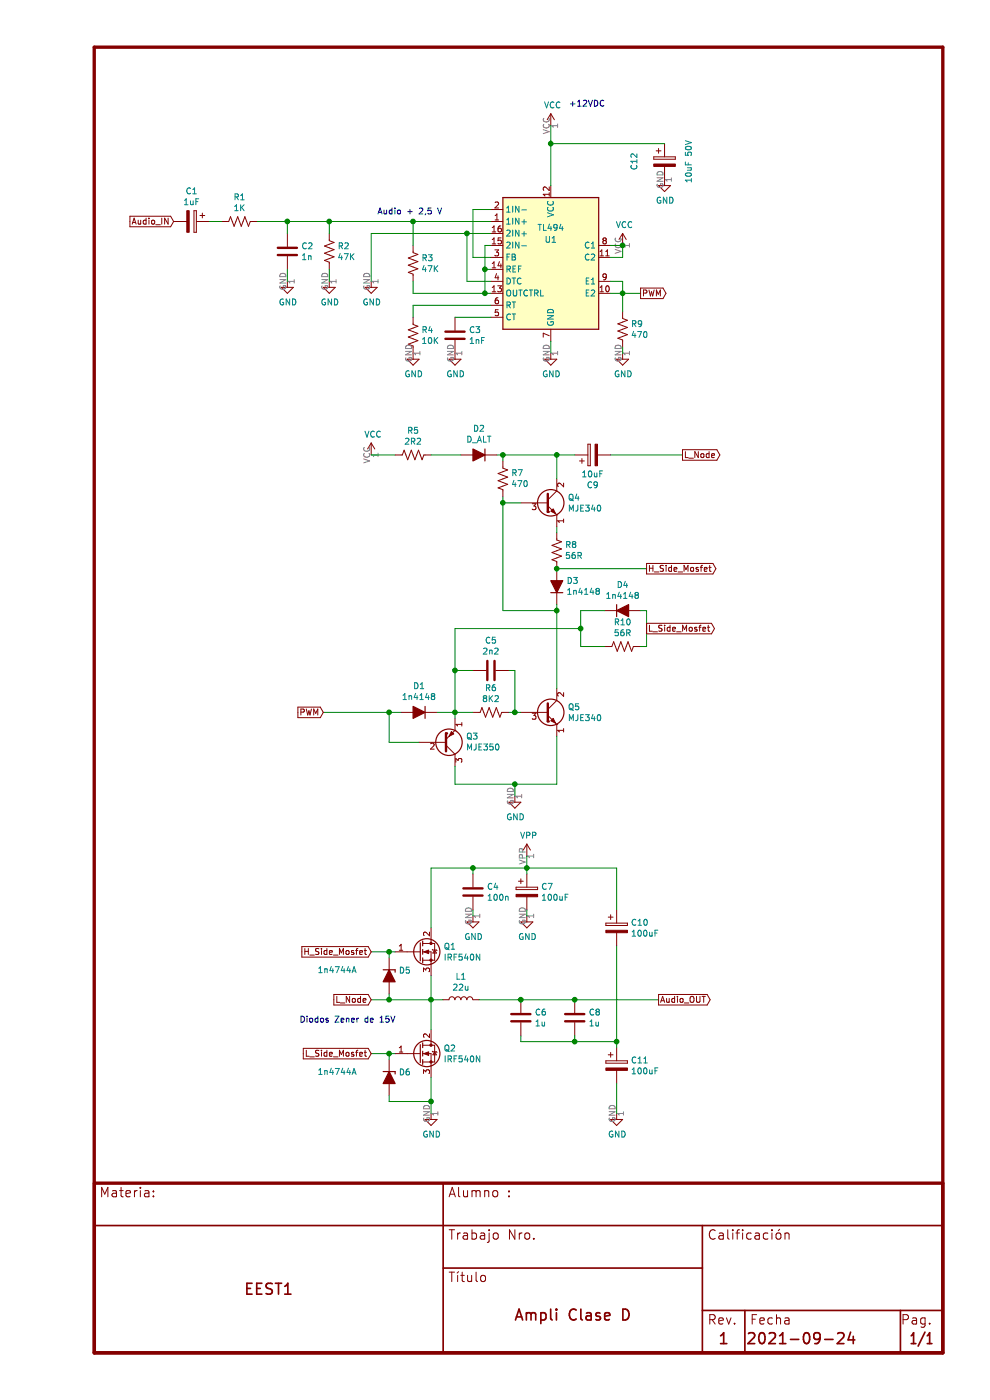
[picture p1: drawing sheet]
EESchema Schematic File Version 4
EELAYER 30 0
EELAYER END
$Descr A4 8268 11693 portrait
encoding utf-8
Sheet 1 1
Title "Ampli Clase D"
Date "2021-09-24"
Rev "1"
Comp "EEST1"
Comment1 ""
Comment2 ""
Comment3 ""
Comment4 ""
$EndDescr
$Comp
L Device:R_US R9
U 1 1
P 5200 2750
F 0 "R9" H 5268 2796 50  0000 L CNN
F 1 "470" H 5268 2705 50  0000 L CNN
F 2 "" V 5240 2740 50  0001 C CNN
F 3 "~" H 5200 2750 50  0001 C CNN
	1    5200 2750
	1    0    0    -1  
$EndComp
$Comp
L Device:CP C9
U 1 1
P 4950 3800
F 0 "C9" V 4695 3800 50  0000 C CNN
F 1 "10uF" V 4786 3800 50  0000 C CNN
F 2 "" H 4988 3650 50  0001 C CNN
F 3 "~" H 4950 3800 50  0001 C CNN
	1    4950 3800
	0    -1   -1   0   
$EndComp
$Comp
L Transistor_FET:IRF540N Q1
U 1 1
P 3500 7950
F 0 "Q1" H 3704 7996 50  0000 L CNN
F 1 "IRF540N" H 3704 7905 50  0000 L CNN
F 2 "Package_TO_SOT_THT:TO-220-3_Vertical" H 3750 7875 50  0001 L CIN
F 3 "http://www.irf.com/product-info/datasheets/data/irf540n.pdf" H 3500 7950 50  0001 L CNN
	1    3500 7950
	1    0    0    -1  
$EndComp
$Comp
L Device:Q_PNP_EBC Q3
U 1 1
P 3700 6200
F 0 "Q3" H 3891 6154 50  0000 L CNN
F 1 "MJE350" H 3891 6245 50  0000 L CNN
F 2 "" H 3900 6300 50  0001 C CNN
F 3 "~" H 3700 6200 50  0001 C CNN
	1    3700 6200
	1    0    0    1   
$EndComp
$Comp
L Device:CP C1
U 1 1
P 1600 1850
F 0 "C1" V 1345 1850 50  0000 C CNN
F 1 "1uF" V 1436 1850 50  0000 C CNN
F 2 "" H 1638 1700 50  0001 C CNN
F 3 "~" H 1600 1850 50  0001 C CNN
	1    1600 1850
	0    1    1    0   
$EndComp
$Comp
L Device:R_US R1
U 1 1
P 2000 1850
F 0 "R1" V 1795 1850 50  0000 C CNN
F 1 "1K" V 1886 1850 50  0000 C CNN
F 2 "" V 2040 1840 50  0001 C CNN
F 3 "~" H 2000 1850 50  0001 C CNN
	1    2000 1850
	0    1    1    0   
$EndComp
$Comp
L Device:C C2
U 1 1
P 2400 2100
F 0 "C2" H 2515 2146 50  0000 L CNN
F 1 "1n" H 2515 2055 50  0000 L CNN
F 2 "" H 2438 1950 50  0001 C CNN
F 3 "~" H 2400 2100 50  0001 C CNN
	1    2400 2100
	1    0    0    -1  
$EndComp
$Comp
L Device:R_US R2
U 1 1
P 2750 2100
F 0 "R2" H 2818 2146 50  0000 L CNN
F 1 "47K" H 2818 2055 50  0000 L CNN
F 2 "" V 2790 2090 50  0001 C CNN
F 3 "~" H 2750 2100 50  0001 C CNN
	1    2750 2100
	1    0    0    -1  
$EndComp
Wire Wire Line
	1750 1850 1850 1850
Wire Wire Line
	2150 1850 2400 1850
Connection ~ 3450 1850
Wire Wire Line
	3950 1750 3950 2150
Wire Wire Line
	3900 2350 3900 1950
$Comp
L Device:CP C12
U 1 1
P 5550 1350
F 0 "C12" V 5295 1350 50  0000 C CNN
F 1 "10uF 50V" V 5750 1350 50  0000 C CNN
F 2 "" H 5588 1200 50  0001 C CNN
F 3 "~" H 5550 1350 50  0001 C CNN
	1    5550 1350
	1    0    0    -1  
$EndComp
Wire Wire Line
	5100 2050 5200 2050
Wire Wire Line
	5200 2050 5200 2150
Wire Wire Line
	5200 2150 5100 2150
Wire Wire Line
	5100 2350 5200 2350
Wire Wire Line
	5200 2350 5200 2450
Wire Wire Line
	5200 2450 5100 2450
$Comp
L power:GND #PWR0101
U 1 1
P 5200 2950
F 0 "#PWR0101" H 5200 2700 50  0001 C CNN
F 1 "GND" H 5205 2777 50  0000 C CNN
F 2 "" H 5200 2950 50  0001 C CNN
F 3 "" H 5200 2950 50  0001 C CNN
	1    5200 2950
	1    0    0    -1  
$EndComp
$Comp
L power:GND #PWR0102
U 1 1
P 4600 2950
F 0 "#PWR0102" H 4600 2700 50  0001 C CNN
F 1 "GND" H 4605 2777 50  0000 C CNN
F 2 "" H 4600 2950 50  0001 C CNN
F 3 "" H 4600 2950 50  0001 C CNN
	1    4600 2950
	1    0    0    -1  
$EndComp
Wire Wire Line
	5200 2600 5200 2450
Connection ~ 5200 2450
Wire Wire Line
	4600 2850 4600 2950
Wire Wire Line
	5200 2950 5200 2900
Wire Wire Line
	4050 2050 4100 2050
Wire Wire Line
	4050 2250 4100 2250
Wire Wire Line
	4050 2450 4100 2450
Connection ~ 4050 2250
$Comp
L Device:R_US R3
U 1 1
P 3450 2200
F 0 "R3" H 3518 2246 50  0000 L CNN
F 1 "47K" H 3518 2155 50  0000 L CNN
F 2 "" V 3490 2190 50  0001 C CNN
F 3 "~" H 3450 2200 50  0001 C CNN
	1    3450 2200
	1    0    0    -1  
$EndComp
Wire Wire Line
	3450 2050 3450 1850
$Comp
L power:GND #PWR0103
U 1 1
P 3100 2350
F 0 "#PWR0103" H 3100 2100 50  0001 C CNN
F 1 "GND" H 3105 2177 50  0000 C CNN
F 2 "" H 3100 2350 50  0001 C CNN
F 3 "" H 3100 2350 50  0001 C CNN
	1    3100 2350
	1    0    0    -1  
$EndComp
Wire Wire Line
	3100 2350 3100 1950
Wire Wire Line
	3100 1950 3900 1950
$Comp
L power:VCC #PWR0104
U 1 1
P 4600 1050
F 0 "#PWR0104" H 4600 900 50  0001 C CNN
F 1 "VCC" H 4615 1223 50  0000 C CNN
F 2 "" H 4600 1050 50  0001 C CNN
F 3 "" H 4600 1050 50  0001 C CNN
	1    4600 1050
	1    0    0    -1  
$EndComp
Text GLabel 1450 1850 0    50   Input ~ 0
Audio_IN
Text GLabel 5350 2450 2    50   Output ~ 0
PWM
$Comp
L Device:R_US R6
U 1 1
P 4100 5950
F 0 "R6" V 3895 5950 50  0000 C CNN
F 1 "8K2" V 3986 5950 50  0000 C CNN
F 2 "" V 4140 5940 50  0001 C CNN
F 3 "~" H 4100 5950 50  0001 C CNN
	1    4100 5950
	0    1    1    0   
$EndComp
$Comp
L Device:Q_NPN_ECB Q5
U 1 1
P 4550 5950
F 0 "Q5" H 4741 5996 50  0000 L CNN
F 1 "MJE340" H 4741 5905 50  0000 L CNN
F 2 "" H 4750 6050 50  0001 C CNN
F 3 "~" H 4550 5950 50  0001 C CNN
	1    4550 5950
	1    0    0    -1  
$EndComp
$Comp
L Device:C C5
U 1 1
P 4100 5600
F 0 "C5" V 3848 5600 50  0000 C CNN
F 1 "2n2" V 3939 5600 50  0000 C CNN
F 2 "" H 4138 5450 50  0001 C CNN
F 3 "~" H 4100 5600 50  0001 C CNN
	1    4100 5600
	0    1    1    0   
$EndComp
$Comp
L power:GND #PWR0105
U 1 1
P 4300 6650
F 0 "#PWR0105" H 4300 6400 50  0001 C CNN
F 1 "GND" H 4305 6477 50  0000 C CNN
F 2 "" H 4300 6650 50  0001 C CNN
F 3 "" H 4300 6650 50  0001 C CNN
	1    4300 6650
	1    0    0    -1  
$EndComp
$Comp
L Device:D_ALT D1
U 1 1
P 3500 5950
F 0 "D1" H 3500 5733 50  0000 C CNN
F 1 "1n4148" H 3500 5824 50  0000 C CNN
F 2 "" H 3500 5950 50  0001 C CNN
F 3 "~" H 3500 5950 50  0001 C CNN
	1    3500 5950
	-1   0    0    1   
$EndComp
Wire Wire Line
	3500 6200 3250 6200
Wire Wire Line
	3250 6200 3250 5950
Wire Wire Line
	3250 5950 3350 5950
Wire Wire Line
	3650 5950 3800 5950
Wire Wire Line
	3800 6000 3800 5950
Connection ~ 3800 5950
Wire Wire Line
	3800 5950 3950 5950
Wire Wire Line
	4650 6150 4650 6550
Wire Wire Line
	4650 6550 4300 6550
Wire Wire Line
	3800 6550 3800 6400
Wire Wire Line
	4300 6650 4300 6550
Connection ~ 4300 6550
$Comp
L Device:Q_NPN_ECB Q4
U 1 1
P 4550 4200
F 0 "Q4" H 4741 4246 50  0000 L CNN
F 1 "MJE340" H 4741 4155 50  0000 L CNN
F 2 "" H 4750 4300 50  0001 C CNN
F 3 "~" H 4550 4200 50  0001 C CNN
	1    4550 4200
	1    0    0    -1  
$EndComp
$Comp
L Device:D_ALT D3
U 1 1
P 4650 4900
F 0 "D3" V 4696 4820 50  0000 R CNN
F 1 "1n4148" V 4605 4820 50  0000 R CNN
F 2 "" H 4650 4900 50  0001 C CNN
F 3 "~" H 4650 4900 50  0001 C CNN
	1    4650 4900
	0    -1   -1   0   
$EndComp
$Comp
L Device:R_US R8
U 1 1
P 4650 4600
F 0 "R8" H 4582 4554 50  0000 R CNN
F 1 "56R" H 4582 4645 50  0000 R CNN
F 2 "" V 4690 4590 50  0001 C CNN
F 3 "~" H 4650 4600 50  0001 C CNN
	1    4650 4600
	-1   0    0    1   
$EndComp
Wire Wire Line
	4650 4400 4650 4450
Wire Wire Line
	3800 5600 3800 5950
Wire Wire Line
	3800 5600 3950 5600
Wire Wire Line
	4650 5050 4650 5100
Wire Wire Line
	4250 5600 4300 5600
Wire Wire Line
	4300 5600 4300 5950
Wire Wire Line
	4300 5950 4350 5950
Wire Wire Line
	4250 5950 4300 5950
Connection ~ 4300 5950
Wire Wire Line
	3800 6550 4300 6550
Connection ~ 4650 5100
Wire Wire Line
	4650 5100 4650 5750
$Comp
L Device:R_US R5
U 1 1
P 3450 3800
F 0 "R5" V 3245 3800 50  0000 C CNN
F 1 "2R2" V 3336 3800 50  0000 C CNN
F 2 "" V 3490 3790 50  0001 C CNN
F 3 "~" H 3450 3800 50  0001 C CNN
	1    3450 3800
	0    1    1    0   
$EndComp
$Comp
L Device:D_ALT D2
U 1 1
P 4000 3800
F 0 "D2" H 4000 3583 50  0000 C CNN
F 1 "D_ALT" H 4000 3674 50  0000 C CNN
F 2 "" H 4000 3800 50  0001 C CNN
F 3 "~" H 4000 3800 50  0001 C CNN
	1    4000 3800
	-1   0    0    1   
$EndComp
$Comp
L power:VCC #PWR0106
U 1 1
P 3100 3800
F 0 "#PWR0106" H 3100 3650 50  0001 C CNN
F 1 "VCC" H 3115 3973 50  0000 C CNN
F 2 "" H 3100 3800 50  0001 C CNN
F 3 "" H 3100 3800 50  0001 C CNN
	1    3100 3800
	1    0    0    -1  
$EndComp
Wire Wire Line
	4650 3800 4800 3800
Connection ~ 4650 3800
$Comp
L Transistor_FET:IRF540N Q2
U 1 1
P 3500 8800
F 0 "Q2" H 3704 8846 50  0000 L CNN
F 1 "IRF540N" H 3704 8755 50  0000 L CNN
F 2 "Package_TO_SOT_THT:TO-220-3_Vertical" H 3750 8725 50  0001 L CIN
F 3 "http://www.irf.com/product-info/datasheets/data/irf540n.pdf" H 3500 8800 50  0001 L CNN
	1    3500 8800
	1    0    0    -1  
$EndComp
Connection ~ 4650 4750
Text GLabel 5400 4750 2    50   Output ~ 0
H_Side_Mosfet
Connection ~ 3800 5600
Text GLabel 5400 5250 2    50   Output ~ 0
L_Side_Mosfet
Text GLabel 5700 3800 2    50   Output ~ 0
L_Node
Text GLabel 3100 7950 0    50   Input ~ 0
H_Side_Mosfet
Text GLabel 3100 8800 0    50   Input ~ 0
L_Side_Mosfet
Wire Wire Line
	3100 7950 3250 7950
Wire Wire Line
	3600 8600 3600 8350
Wire Wire Line
	3600 8350 3250 8350
Connection ~ 3600 8350
Wire Wire Line
	3600 8350 3600 8150
Text GLabel 3100 8350 0    50   Input ~ 0
L_Node
$Comp
L Device:R_US R10
U 1 1
P 5200 5400
F 0 "R10" V 4995 5400 50  0000 C CNN
F 1 "56R" V 5086 5400 50  0000 C CNN
F 2 "" V 5240 5390 50  0001 C CNN
F 3 "~" H 5200 5400 50  0001 C CNN
	1    5200 5400
	0    1    1    0   
$EndComp
$Comp
L Device:D_ALT D4
U 1 1
P 5200 5100
F 0 "D4" H 5200 5317 50  0000 C CNN
F 1 "1n4148" H 5200 5226 50  0000 C CNN
F 2 "" H 5200 5100 50  0001 C CNN
F 3 "~" H 5200 5100 50  0001 C CNN
	1    5200 5100
	1    0    0    -1  
$EndComp
Wire Wire Line
	3800 5250 3800 5600
Wire Wire Line
	5350 5100 5400 5100
Wire Wire Line
	5400 5100 5400 5400
Wire Wire Line
	5400 5400 5350 5400
Wire Wire Line
	5050 5100 4850 5100
Wire Wire Line
	4850 5100 4850 5250
Wire Wire Line
	4850 5400 5050 5400
Connection ~ 4850 5250
Wire Wire Line
	4850 5250 4850 5400
Wire Wire Line
	3800 5250 4850 5250
Wire Wire Line
	5700 3800 5100 3800
Wire Wire Line
	4650 4750 5400 4750
Wire Wire Line
	3250 5950 2700 5950
Connection ~ 3250 5950
Text GLabel 2700 5950 0    50   Input ~ 0
PWM
Wire Wire Line
	5350 2450 5200 2450
$Comp
L Device:L L1
U 1 1
P 3850 8350
F 0 "L1" V 4040 8350 50  0000 C CNN
F 1 "22u" V 3949 8350 50  0000 C CNN
F 2 "" H 3850 8350 50  0001 C CNN
F 3 "~" H 3850 8350 50  0001 C CNN
	1    3850 8350
	0    1    -1   0   
$EndComp
$Comp
L Device:C C6
U 1 1
P 4350 8500
F 0 "C6" H 4465 8546 50  0000 L CNN
F 1 "1u" H 4465 8455 50  0000 L CNN
F 2 "" H 4388 8350 50  0001 C CNN
F 3 "~" H 4350 8500 50  0001 C CNN
	1    4350 8500
	1    0    0    -1  
$EndComp
$Comp
L Device:C C8
U 1 1
P 4800 8500
F 0 "C8" H 4915 8546 50  0000 L CNN
F 1 "1u" H 4915 8455 50  0000 L CNN
F 2 "" H 4838 8350 50  0001 C CNN
F 3 "~" H 4800 8500 50  0001 C CNN
	1    4800 8500
	1    0    0    -1  
$EndComp
$Comp
L Device:C C4
U 1 1
P 3950 7450
F 0 "C4" H 4065 7496 50  0000 L CNN
F 1 "100n" H 4065 7405 50  0000 L CNN
F 2 "" H 3988 7300 50  0001 C CNN
F 3 "~" H 3950 7450 50  0001 C CNN
	1    3950 7450
	1    0    0    -1  
$EndComp
$Comp
L Device:CP C7
U 1 1
P 4400 7450
F 0 "C7" H 4518 7496 50  0000 L CNN
F 1 "100uF" H 4518 7405 50  0000 L CNN
F 2 "" H 4438 7300 50  0001 C CNN
F 3 "~" H 4400 7450 50  0001 C CNN
	1    4400 7450
	1    0    0    -1  
$EndComp
$Comp
L Device:CP C10
U 1 1
P 5150 7750
F 0 "C10" H 5268 7796 50  0000 L CNN
F 1 "100uF" H 5268 7705 50  0000 L CNN
F 2 "" H 5188 7600 50  0001 C CNN
F 3 "~" H 5150 7750 50  0001 C CNN
	1    5150 7750
	1    0    0    -1  
$EndComp
$Comp
L Device:CP C11
U 1 1
P 5150 8900
F 0 "C11" H 5268 8946 50  0000 L CNN
F 1 "100uF" H 5268 8855 50  0000 L CNN
F 2 "" H 5188 8750 50  0001 C CNN
F 3 "~" H 5150 8900 50  0001 C CNN
	1    5150 8900
	1    0    0    -1  
$EndComp
$Comp
L power:GND #PWR0107
U 1 1
P 4400 7650
F 0 "#PWR0107" H 4400 7400 50  0001 C CNN
F 1 "GND" H 4405 7477 50  0000 C CNN
F 2 "" H 4400 7650 50  0001 C CNN
F 3 "" H 4400 7650 50  0001 C CNN
	1    4400 7650
	1    0    0    -1  
$EndComp
$Comp
L power:GND #PWR0108
U 1 1
P 3950 7650
F 0 "#PWR0108" H 3950 7400 50  0001 C CNN
F 1 "GND" H 3955 7477 50  0000 C CNN
F 2 "" H 3950 7650 50  0001 C CNN
F 3 "" H 3950 7650 50  0001 C CNN
	1    3950 7650
	1    0    0    -1  
$EndComp
Wire Wire Line
	3950 7650 3950 7600
Wire Wire Line
	4400 7650 4400 7600
Wire Wire Line
	4400 7300 4400 7250
Wire Wire Line
	4400 7250 3950 7250
Wire Wire Line
	3600 7250 3600 7750
Wire Wire Line
	3950 7300 3950 7250
Connection ~ 3950 7250
Wire Wire Line
	3950 7250 3600 7250
Wire Wire Line
	3700 8350 3600 8350
Wire Wire Line
	4000 8350 4350 8350
Wire Wire Line
	4350 8350 4800 8350
Connection ~ 4350 8350
Wire Wire Line
	5150 7600 5150 7250
Wire Wire Line
	5150 7250 4400 7250
Connection ~ 4400 7250
Wire Wire Line
	5150 7900 5150 8700
Wire Wire Line
	5150 9050 5150 9300
$Comp
L power:GND #PWR0109
U 1 1
P 3600 9300
F 0 "#PWR0109" H 3600 9050 50  0001 C CNN
F 1 "GND" H 3605 9127 50  0000 C CNN
F 2 "" H 3600 9300 50  0001 C CNN
F 3 "" H 3600 9300 50  0001 C CNN
	1    3600 9300
	1    0    0    -1  
$EndComp
$Comp
L power:GND #PWR0110
U 1 1
P 5150 9300
F 0 "#PWR0110" H 5150 9050 50  0001 C CNN
F 1 "GND" H 5155 9127 50  0000 C CNN
F 2 "" H 5150 9300 50  0001 C CNN
F 3 "" H 5150 9300 50  0001 C CNN
	1    5150 9300
	1    0    0    -1  
$EndComp
Wire Wire Line
	3600 9300 3600 9200
$Comp
L power:VPP #PWR0111
U 1 1
P 4400 7150
F 0 "#PWR0111" H 4400 7000 50  0001 C CNN
F 1 "VPP" H 4415 7323 50  0000 C CNN
F 2 "" H 4400 7150 50  0001 C CNN
F 3 "" H 4400 7150 50  0001 C CNN
	1    4400 7150
	1    0    0    -1  
$EndComp
Wire Wire Line
	4400 7150 4400 7250
Wire Wire Line
	4350 8650 4350 8700
Wire Wire Line
	4350 8700 4800 8700
Connection ~ 5150 8700
Wire Wire Line
	5150 8700 5150 8750
Wire Wire Line
	4800 8650 4800 8700
Connection ~ 4800 8700
Wire Wire Line
	4800 8700 5150 8700
Wire Wire Line
	4800 8350 5500 8350
Connection ~ 4800 8350
Text GLabel 5500 8350 2    50   Output ~ 0
Audio_OUT
$Comp
L Device:R_US R7
U 1 1
P 4200 4000
F 0 "R7" H 4132 3954 50  0000 R CNN
F 1 "470" H 4132 4045 50  0000 R CNN
F 2 "" V 4240 3990 50  0001 C CNN
F 3 "~" H 4200 4000 50  0001 C CNN
	1    4200 4000
	-1   0    0    1   
$EndComp
Wire Wire Line
	4200 3850 4200 3800
Connection ~ 4200 3800
Wire Wire Line
	4200 3800 4150 3800
Wire Wire Line
	3600 3800 3850 3800
Wire Wire Line
	3100 3800 3300 3800
Wire Wire Line
	4200 3800 4650 3800
Wire Wire Line
	4200 4200 4200 4150
Wire Wire Line
	4200 4200 4350 4200
Wire Wire Line
	4200 5100 4200 4200
Wire Wire Line
	4200 5100 4650 5100
Connection ~ 4200 4200
Wire Wire Line
	4650 3800 4650 4000
Connection ~ 3900 1950
Wire Wire Line
	3450 2350 3450 2450
Wire Wire Line
	3450 2450 4050 2450
Connection ~ 4050 2450
$Comp
L power:GND #PWR0112
U 1 1
P 5550 1500
F 0 "#PWR0112" H 5550 1250 50  0001 C CNN
F 1 "GND" H 5555 1327 50  0000 C CNN
F 2 "" H 5550 1500 50  0001 C CNN
F 3 "" H 5550 1500 50  0001 C CNN
	1    5550 1500
	1    0    0    -1  
$EndComp
Wire Wire Line
	2400 1850 2400 1950
Wire Wire Line
	2400 1850 2750 1850
Wire Wire Line
	2750 1850 2750 1950
Connection ~ 2400 1850
Wire Wire Line
	2750 1850 3450 1850
Connection ~ 2750 1850
Wire Wire Line
	2750 2250 2750 2350
$Comp
L power:GND #PWR0113
U 1 1
P 2750 2350
F 0 "#PWR0113" H 2750 2100 50  0001 C CNN
F 1 "GND" H 2755 2177 50  0000 C CNN
F 2 "" H 2750 2350 50  0001 C CNN
F 3 "" H 2750 2350 50  0001 C CNN
	1    2750 2350
	1    0    0    -1  
$EndComp
$Comp
L power:GND #PWR0114
U 1 1
P 2400 2350
F 0 "#PWR0114" H 2400 2100 50  0001 C CNN
F 1 "GND" H 2405 2177 50  0000 C CNN
F 2 "" H 2400 2350 50  0001 C CNN
F 3 "" H 2400 2350 50  0001 C CNN
	1    2400 2350
	1    0    0    -1  
$EndComp
Wire Wire Line
	2400 2350 2400 2250
Wire Wire Line
	4100 2350 3900 2350
Wire Wire Line
	3950 2150 4100 2150
Wire Wire Line
	3900 1950 4100 1950
Wire Wire Line
	3450 1850 4100 1850
Wire Wire Line
	4100 1750 3950 1750
Wire Wire Line
	4050 2050 4050 2250
Wire Wire Line
	4050 2250 4050 2450
$Comp
L power:GND #PWR0115
U 1 1
P 3450 2950
F 0 "#PWR0115" H 3450 2700 50  0001 C CNN
F 1 "GND" H 3455 2777 50  0000 C CNN
F 2 "" H 3450 2950 50  0001 C CNN
F 3 "" H 3450 2950 50  0001 C CNN
	1    3450 2950
	1    0    0    -1  
$EndComp
$Comp
L power:GND #PWR0116
U 1 1
P 3800 2950
F 0 "#PWR0116" H 3800 2700 50  0001 C CNN
F 1 "GND" H 3805 2777 50  0000 C CNN
F 2 "" H 3800 2950 50  0001 C CNN
F 3 "" H 3800 2950 50  0001 C CNN
	1    3800 2950
	1    0    0    -1  
$EndComp
Wire Wire Line
	3800 2650 4100 2650
Wire Wire Line
	3450 2550 4100 2550
Wire Wire Line
	3450 2650 3450 2550
$Comp
L Device:R_US R4
U 1 1
P 3450 2800
F 0 "R4" H 3518 2846 50  0000 L CNN
F 1 "10K" H 3518 2755 50  0000 L CNN
F 2 "" V 3490 2790 50  0001 C CNN
F 3 "~" H 3450 2800 50  0001 C CNN
	1    3450 2800
	1    0    0    -1  
$EndComp
$Comp
L Regulator_Controller:TL494 U1
U 1 1
P 4600 2250
F 0 "U1" H 4600 2500 50  0000 C CNN
F 1 "TL494" H 4600 2600 50  0000 C CNN
F 2 "" H 4600 2250 50  0001 C CNN
F 3 "http://www.ti.com/lit/ds/symlink/tl494.pdf" H 4600 2250 50  0001 C CNN
	1    4600 2250
	1    0    0    -1  
$EndComp
$Comp
L Device:C C3
U 1 1
P 3800 2800
F 0 "C3" H 3915 2846 50  0000 L CNN
F 1 "1nF" H 3915 2755 50  0000 L CNN
F 2 "" H 3838 2650 50  0001 C CNN
F 3 "~" H 3800 2800 50  0001 C CNN
	1    3800 2800
	1    0    0    -1  
$EndComp
Wire Wire Line
	4600 1050 4600 1200
Wire Wire Line
	5550 1200 4600 1200
Connection ~ 4600 1200
Wire Wire Line
	4600 1200 4600 1550
$Comp
L power:VCC #PWR0117
U 1 1
P 5200 2050
F 0 "#PWR0117" H 5200 1900 50  0001 C CNN
F 1 "VCC" H 5215 2223 50  0000 C CNN
F 2 "" H 5200 2050 50  0001 C CNN
F 3 "" H 5200 2050 50  0001 C CNN
	1    5200 2050
	1    0    0    -1  
$EndComp
Connection ~ 5200 2050
Text Notes 3150 1800 0    50   ~ 0
Audio + 2,5 V
$Comp
L Device:D_Zener_ALT D5
U 1 1
P 3250 8150
F 0 "D5" V 3204 8229 50  0000 L CNN
F 1 "1n4744A" V 3200 7550 50  0000 L CNN
F 2 "" H 3250 8150 50  0001 C CNN
F 3 "~" H 3250 8150 50  0001 C CNN
	1    3250 8150
	0    1    1    0   
$EndComp
Wire Wire Line
	3100 8800 3250 8800
$Comp
L Device:D_Zener_ALT D6
U 1 1
P 3250 9000
F 0 "D6" V 3204 9079 50  0000 L CNN
F 1 "1n4744A" V 3200 8400 50  0000 L CNN
F 2 "" H 3250 9000 50  0001 C CNN
F 3 "~" H 3250 9000 50  0001 C CNN
	1    3250 9000
	0    1    1    0   
$EndComp
Wire Wire Line
	3250 8000 3250 7950
Connection ~ 3250 7950
Wire Wire Line
	3250 7950 3300 7950
Wire Wire Line
	3250 8300 3250 8350
Connection ~ 3250 8350
Wire Wire Line
	3250 8350 3100 8350
Wire Wire Line
	3250 8850 3250 8800
Connection ~ 3250 8800
Wire Wire Line
	3250 8800 3300 8800
Wire Wire Line
	3250 9150 3250 9200
Wire Wire Line
	3250 9200 3600 9200
Connection ~ 3600 9200
Wire Wire Line
	3600 9200 3600 9000
Text Notes 4750 900  0    50   ~ 0
+12VDC
Text Notes 2500 8550 0    50   ~ 0
Diodos Zener de 15V
$EndSCHEMATC
